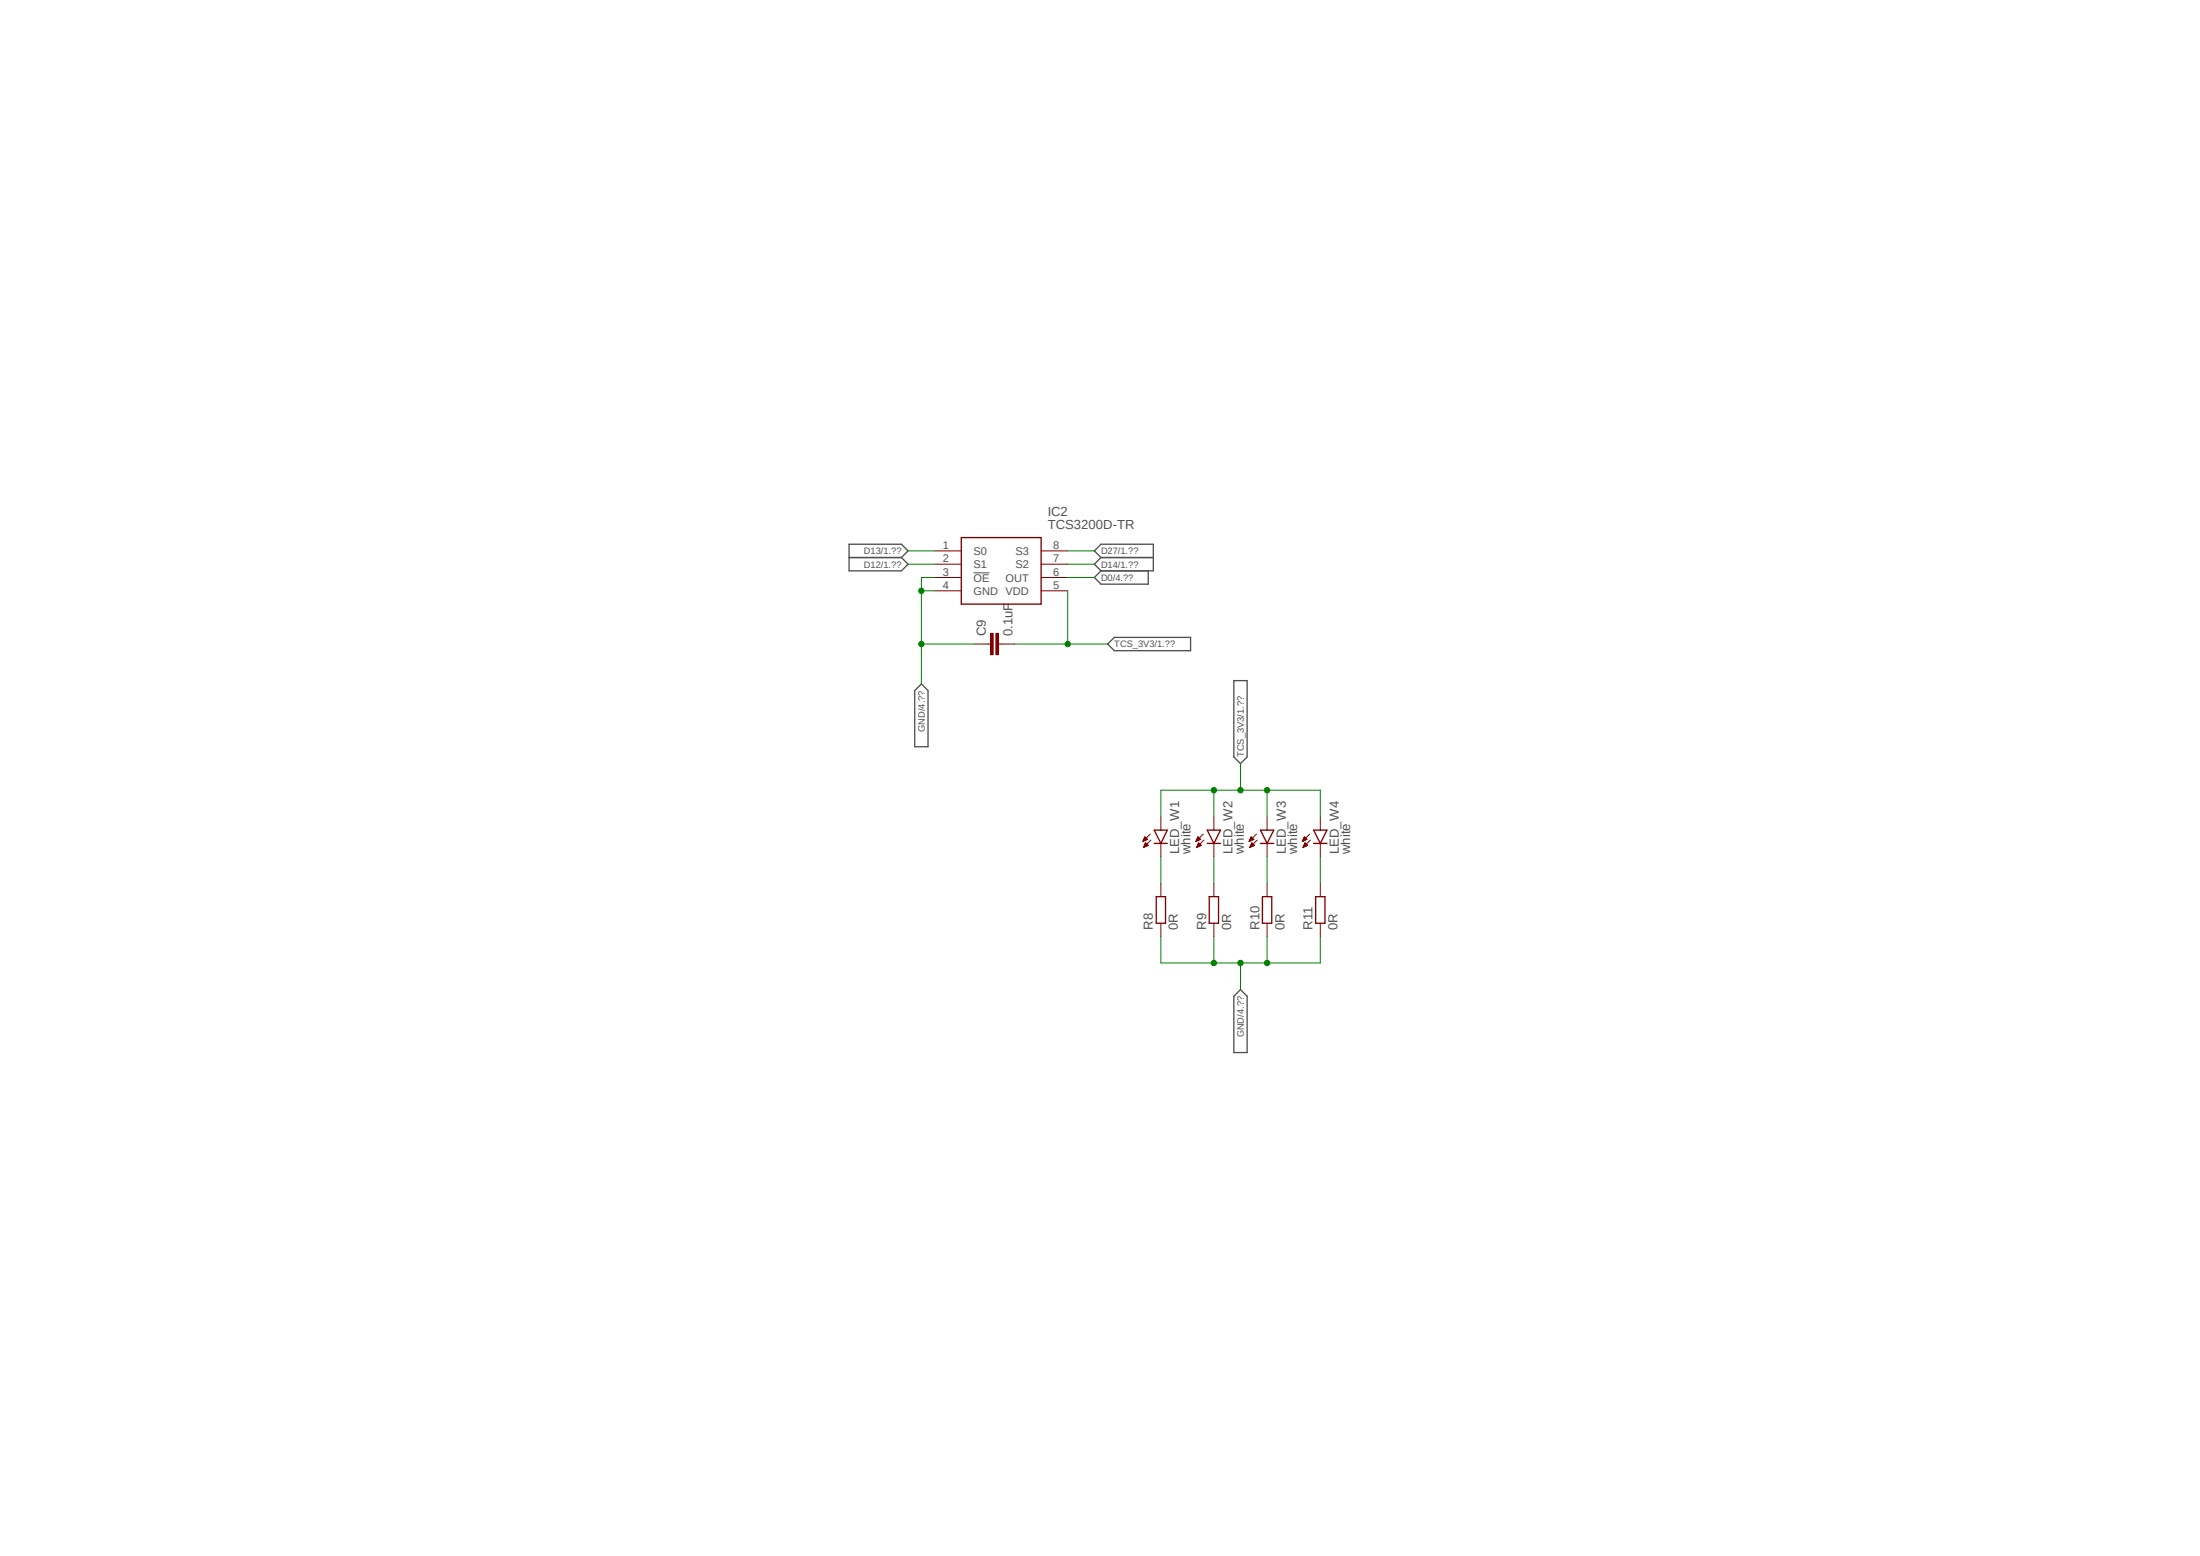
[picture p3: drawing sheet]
<svg xmlns="http://www.w3.org/2000/svg" width="420mm" height="297mm" viewBox="0 0 420 297" stroke-linecap="round" stroke-linejoin="round" font-family="sans-serif">
<path d="M161.8 95.8l96.6 105.4M258.4 95.8l-96.6 105.4" fill="none" stroke="#fff" stroke-width=".19"/>
<path d="M185.8 109.3h3.1" fill="none" stroke="#505050" stroke-width=".19"/>
<path d="M162.1 103.9h10l1.3 1.3-1.3 1.2 1.3 1.3-1.3 1.3h-10zM162.1 106.4h10M210.2 106.4h10M210.2 106.4l-1.3-1.2 1.3-1.3h10v5.1h-10M210.2 106.4l-1.3 1.3 1.3 1.3M210.2 109l-1.3 1.2 1.3 1.3h9v-2.5M175.9 130.6l1.3 1.2v10.7h-2.6v-10.7zM212.7 121.7h14.6v2.5h-14.6l-1.2-1.3zM235.5 129.9h2.6v14.6l-1.3 1.3-1.3-1.3zM235.5 190.2l1.3-1.3 1.3 1.3v10.7h-2.6z" fill="none" stroke="#505050" stroke-width=".25"/>
<path d="M183.5 102.6h15.3v12.7h-15.3z" fill="none" stroke="#800000" stroke-width=".25"/>
<path d="M178.4 105.2h5.1M178.4 107.7h5.1M178.4 110.2h5.1M178.4 112.8h5.1M198.8 105.2h5M198.8 107.7h5M198.8 110.2h5M198.8 112.8h5M188.6 122.9h.5M190.6 122.9h.5" fill="none" stroke="#800000" stroke-width=".19"/>
<path d="M190.1 120.9h.5v4.1h-.5z" fill-rule="evenodd" fill="#800000"/>
<path d="M190.1 120.9h.5v4.1h-.5z" fill="none" stroke="#800000" stroke-width=".19"/>
<path d="M189.1 120.9h.5v4.1h-.5z" fill-rule="evenodd" fill="#800000"/>
<g fill="none" stroke="#800000" stroke-width=".19">
<path d="M186.1 122.9h2.5M189.1 120.9h.5v4.1h-.5zM191.1 122.9h2.6M218.4 160h.4M218.5 159.9h.2M218.5 159.8h.1M218.6 159.7l.5 .5-.9 .4zM219.6 159.2l-1.4 1.4M221.6 155.9v2.6M228.6 160h.3M228.6 159.9h.3M228.7 159.8h.1"/>
<path d="M229.7 159.2l-1.4 1.4M231.7 155.9v2.6M238.8 160h.3M238.8 159.9h.2M238.8 159.8h.1M239.9 159.2l-1.4 1.4M241.9 155.9v2.6M248.9 160h.4M248.9 159.9h.3M249 159.8h.1M249 159.7l.5 .5-.9 .4zM250 159.2l-1.4 1.4"/>
<path d="M252.1 155.9v2.6M218.2 160.6v.1M218.2 160.5h.2M218.3 160.4h.3M218.3 160.3h.5M218.3 160.2h.7M218.3 161.8h.1M218.4 160.1h.6M218.4 161.7h.1M218.4 161.6h.3M218.4 160.1h.5M218.4 161.5h.5"/>
<path d="M218.4 161.4h.7M218.5 161.3h.6M218.5 161.2h.5M218.6 161.1h.3M218.6 161h.3M218.7 161h.1M218.7 160.9l.5 .5-.9 .4zM219.7 160.4l-1.4 1.4M221.6 161v2.5M221.6 168.6v2.6M221.6 176.2v2.6M228.3 160.5h.3"/>
<path d="M228.3 160.6l.1 .1M228.4 160.4h.4M228.4 160.3h.6M228.4 161.8h.1M228.5 160.2h.7M228.5 161.7h.1M228.5 160.1h.7M228.5 161.6h.4M228.6 160.1h.4M228.6 161.5h.5M228.6 161.4h.7M228.6 161.3h.7"/>
<path d="M228.7 161.2h.5M228.7 161.1h.4M228.8 161h.2M228.8 161h.1M228.8 160.9l.5 .5-.9 .4zM229.2 160.2l-.5-.5-.4 .9M229.2 160.2l-.9 .4M229.8 160.4l-1.4 1.4M231.7 161v2.5M231.7 168.6v2.6M231.7 176.2v2.6M238.5 160.6h.1"/>
<path d="M238.5 160.5h.2M238.5 160.4h.4M238.6 160.3h.5M238.6 161.8h.1M238.6 160.2h.8M238.6 161.7h.2M238.7 160.1h.6M238.7 161.6h.3M238.7 160.1h.5M238.7 161.5h.5M238.8 161.4h.6M238.8 161.3h.6"/>
<path d="M238.8 161.2h.6M238.9 161.1h.3M238.9 161h.2M239 160.9l.5 .5-.9 .4zM239.4 160.2l-.6-.5-.3 .9M239.4 160.2l-.9 .4M240 160.4l-1.4 1.4M241.9 161v2.5M241.9 168.6v2.6M241.9 176.2v2.6M248.6 160.6h.1M248.7 160.5h.2"/>
<path d="M248.7 160.4h.4M248.8 160.3h.5M248.8 161.8h.1M248.8 160.2h.7M248.8 161.7h.2M248.8 160.1h.6M248.8 161.6h.4M248.9 160.1h.4M248.9 161.5h.5M248.9 161.4h.7M249 161.3h.6M249 161.2h.5"/>
<path d="M249 161.1h.4M249 161h.3M249.1 161h.1M249.1 160.9l.5 .5-.8 .4zM250.1 160.4l-1.3 1.4M252.1 161v2.5M252.1 168.6v2.6M252.1 176.2v2.6"/>
</g>
<path d="M220.3 158.5h2.5l-1.2 2.5zM230.5 158.5h2.5l-1.3 2.5zM240.6 158.5h2.6l-1.3 2.5zM250.8 158.5h2.5l-1.2 2.5zM220.3 161h2.5M220.7 171.2h1.8v5h-1.8zM230.5 161h2.5M230.8 171.2h1.8v5h-1.8zM240.6 161h2.6M241 171.2h1.8v5h-1.8zM250.8 161h2.5M251.2 171.2h1.7v5h-1.7z" fill="none" stroke="#800000" stroke-width=".25"/>
<path d="M173.4 105.2h5M173.4 107.7h5M178.4 112.8h-2.5v17.8M203.8 105.2h5.1M203.8 107.7h5.1M203.8 110.2h5.1M175.9 122.9h10.2" fill="none" stroke="#008000" stroke-width=".19"/>
<circle cx="175.9" cy="122.9" r=".51" fill="#008000"/>
<g fill="none" stroke="#008000" stroke-width=".19">
<path d="M178.4 110.2h-2.5v2.6"/>
<circle cx="175.9" cy="122.9" r=".51"/>
</g>
<circle cx="175.9" cy="112.8" r=".51" fill="#008000"/>
<g fill="none" stroke="#008000" stroke-width=".19">
<path d="M221.6 178.8v5h30.5v-5M231.7 178.8v5"/>
<circle cx="175.9" cy="112.8" r=".51"/>
</g>
<circle cx="231.7" cy="183.8" r=".51" fill="#008000"/>
<g fill="none" stroke="#008000" stroke-width=".19">
<path d="M241.9 178.8v5"/>
<circle cx="231.7" cy="183.8" r=".51"/>
</g>
<circle cx="241.9" cy="183.8" r=".51" fill="#008000"/>
<g fill="none" stroke="#008000" stroke-width=".19">
<path d="M236.8 183.8v5.1"/>
<circle cx="241.9" cy="183.8" r=".51"/>
</g>
<circle cx="236.8" cy="183.8" r=".51" fill="#008000"/>
<g fill="none" stroke="#008000" stroke-width=".19">
<path d="M203.8 112.8v10.1M193.7 122.9h17.8M221.6 163.5v5.1M231.7 163.5v5.1M241.9 163.5v5.1M252.1 163.5v5.1"/>
<circle cx="236.8" cy="183.8" r=".51"/>
</g>
<circle cx="203.8" cy="122.9" r=".51" fill="#008000"/>
<g fill="none" stroke="#008000" stroke-width=".19">
<path d="M221.6 155.9v-5.1h20.3v5.1M231.7 150.8v5.1"/>
<circle cx="203.8" cy="122.9" r=".51"/>
</g>
<circle cx="231.7" cy="150.8" r=".51" fill="#008000"/>
<g fill="none" stroke="#008000" stroke-width=".19">
<path d="M241.9 150.8h10.2v5.1"/>
<circle cx="231.7" cy="150.8" r=".51"/>
</g>
<circle cx="241.9" cy="150.8" r=".51" fill="#008000"/>
<g fill="none" stroke="#008000" stroke-width=".19">
<path d="M236.8 145.8v5"/>
<circle cx="241.9" cy="150.8" r=".51"/>
</g>
<circle cx="236.8" cy="150.8" r=".51" fill="#008000"/>
<circle cx="236.8" cy="150.8" r=".51" fill="none" stroke="#008000" stroke-width=".19"/>
<g font-size="2.5" fill="#505050">
<text x="200" y="101">TCS3200D-TR</text>
<text x="200" y="98.4">IC2</text>
<text x="188.2" y="121.4" transform="rotate(-90 188.2 121.4)">C9</text>
<text x="193.3" y="121.4" transform="rotate(-90 193.3 121.4)">0.1uF</text>
<text x="225.1" y="163" transform="rotate(-90 225.1 163)">LED_W1</text>
<text x="227.3" y="163" transform="rotate(-90 227.3 163)">white</text>
<text x="235.3" y="163" transform="rotate(-90 235.3 163)">LED_W2</text>
<text x="237.5" y="163" transform="rotate(-90 237.5 163)">white</text>
<text x="245.5" y="163" transform="rotate(-90 245.5 163)">LED_W3</text>
<text x="247.6" y="163" transform="rotate(-90 247.6 163)">white</text>
<text x="255.6" y="163" transform="rotate(-90 255.6 163)">LED_W4</text>
<text x="257.8" y="163" transform="rotate(-90 257.8 163)">white</text>
<text x="220.1" y="177.5" transform="rotate(-90 220.1 177.5)">R8</text>
<text x="224.9" y="177.5" transform="rotate(-90 224.9 177.5)">0R</text>
<text x="230.3" y="177.5" transform="rotate(-90 230.3 177.5)">R9</text>
<text x="235" y="177.5" transform="rotate(-90 235 177.5)">0R</text>
<text x="240.4" y="177.5" transform="rotate(-90 240.4 177.5)">R10</text>
<text x="245.2" y="177.5" transform="rotate(-90 245.2 177.5)">0R</text>
<text x="250.6" y="177.5" transform="rotate(-90 250.6 177.5)">R11</text>
<text x="255.4" y="177.5" transform="rotate(-90 255.4 177.5)">0R</text>
</g>
<g font-size="2.1" fill="#505050">
<text x="180" y="104.8">1</text>
<text x="180" y="107.4">2</text>
<text x="185.8" y="105.9">S0</text>
<text x="193.8" y="105.9">S3</text>
<text x="201.1" y="104.8">8</text>
<text x="201.1" y="107.4">7</text>
<text x="180" y="109.9">3</text>
<text x="180" y="112.4">4</text>
<text x="185.8" y="108.5">S1</text>
<text x="185.8" y="111">OE</text>
<text x="185.8" y="113.5">GND VDD</text>
<text x="191.9" y="111">OUT</text>
<text x="193.8" y="108.5">S2</text>
<text x="201.1" y="109.9">6</text>
<text x="201.1" y="112.4">5</text>
</g>
<g font-size="1.8" fill="#505050">
<text x="164.9" y="105.8">D13/1.??</text>
<text x="210.2" y="105.8">D27/1.??</text>
<text x="164.9" y="108.3">D12/1.??</text>
<text x="210.2" y="108.3">D14/1.??</text>
<text x="210.2" y="110.9">D0/4.??</text>
<text x="212.7" y="123.6">TCS_3V3/1.??</text>
<text x="176.5" y="139.7" transform="rotate(-90 176.5 139.7)">GND/4.??</text>
<text x="237.5" y="144.5" transform="rotate(-90 237.5 144.5)">TCS_3V3/1.??</text>
<text x="237.5" y="198" transform="rotate(-90 237.5 198)">GND/4.??</text>
</g>
</svg>
